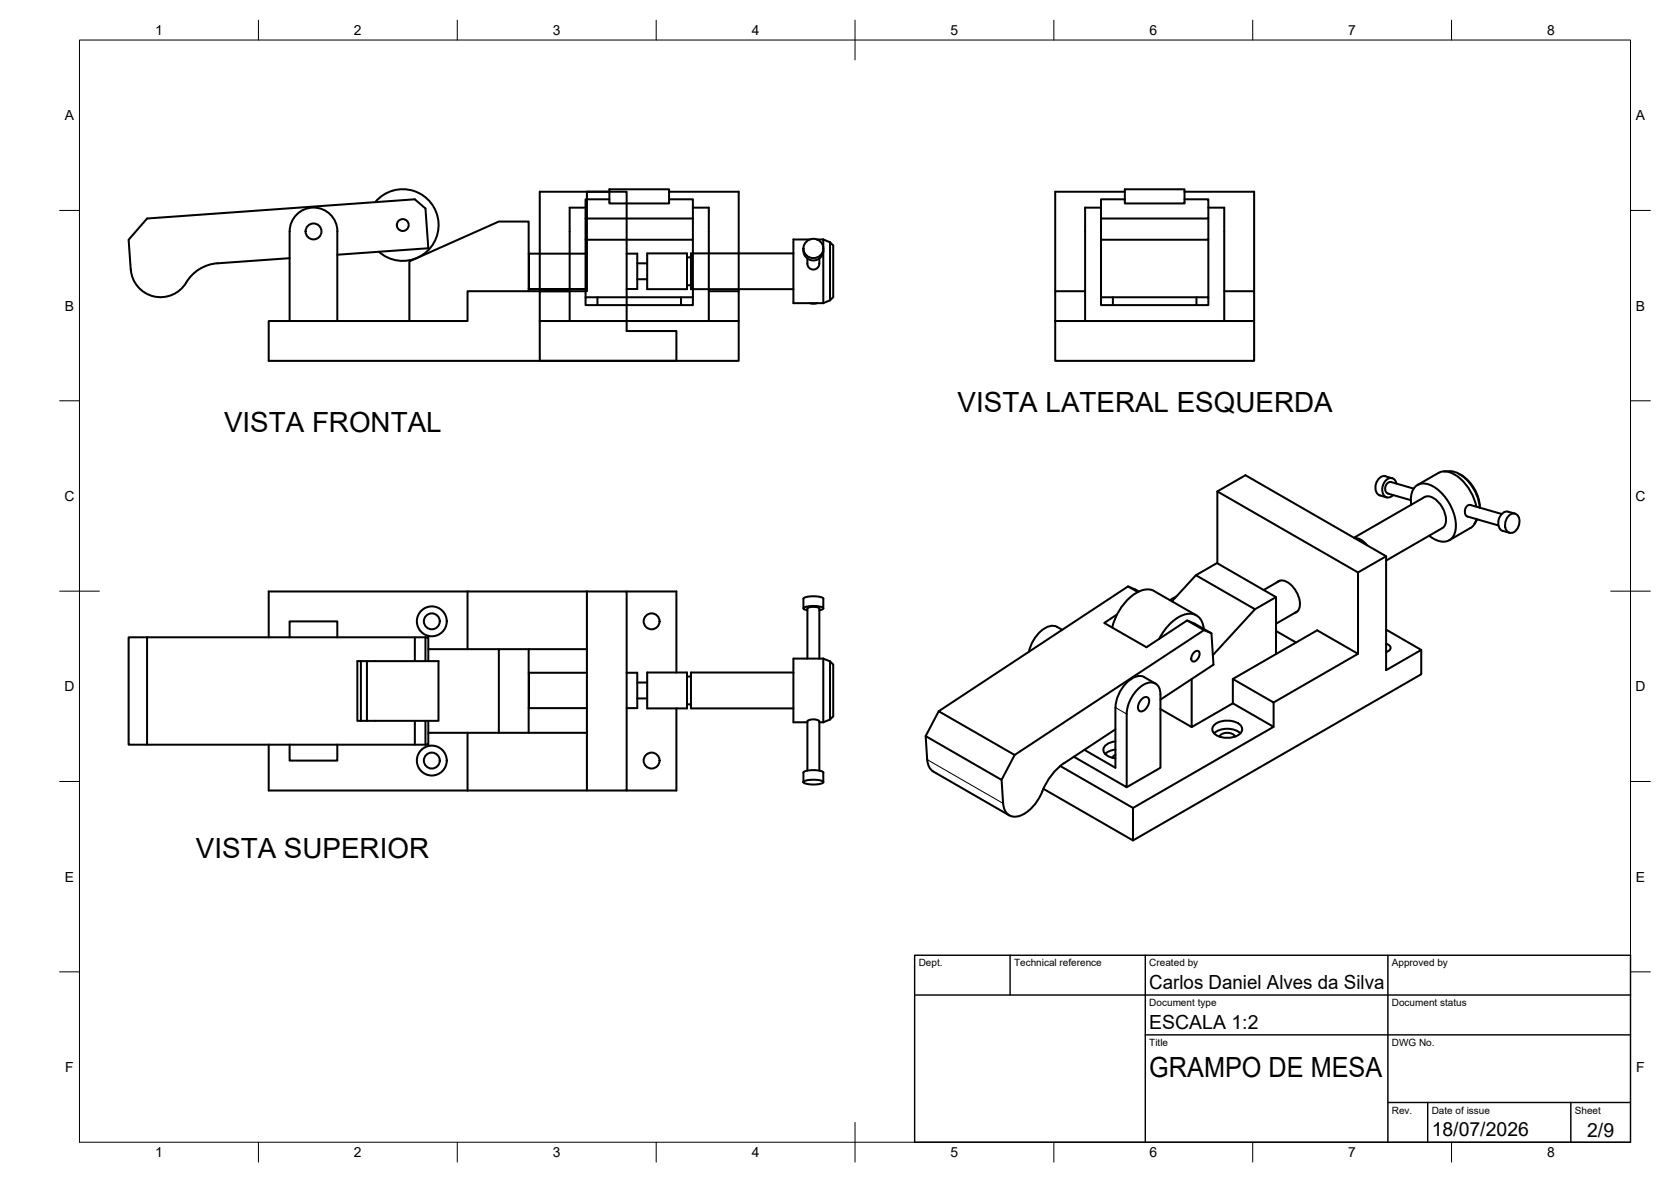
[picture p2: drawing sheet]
<svg xmlns="http://www.w3.org/2000/svg" width="420mm" height="297mm" viewBox="0 0 420 297" stroke-linecap="round" stroke-linejoin="round" font-family="sans-serif">
<!-- layer: Visible -->
<g fill="none" stroke="#000" stroke-width=".51">
<path d="M72.8 58.2v22.5M72.8 58.2a6 6 0 0 1 6-6 6 6 0 0 1 6 6M84.8 58.2v22.5M94.4 50.8a9 9 0 0 1 12.7-1.1 9 9 0 0 1 .9 12.8 9 9 0 0 1-12.7 .8M147.2 54.9v19.8M147.2 52.2h-4v28.5M153.2 47.6h15v3.5h-15zM153.2 50.1h-6v4.8h27v-4.8h-6M153.2 48.2h-17.5v25M168.2 48.2h17.5v25M174.2 54.9v5.3h-27M174.2 52.2h4v28.5"/>
<path d="M276.8 54.9v19.8M276.8 52.2h-4v28.5M282.8 47.6h15v3.5h-15zM282.8 50.1h-6v4.8h27v-4.8h-6M282.8 48.2h-17.5v25M297.8 48.2h17.5v25M303.8 54.9v5.3h-27M303.8 52.2h4v28.5M54.7 66.2a10.3 10.3 0 0 0-8.4 5.6 7.5 7.5 0 0 1-8.1 2.6 7.5 7.5 0 0 1-5.3-6.7M72.8 64.9l-18.1 1.3M84.8 64l22.9-1.6-.7-10-2.7-2.3-67.3 4.8-4.7 5.3 .6 7.5M132.9 73.2v-17.5h-7.5l-22.5 10v15"/>
<path d="M132.9 72.6h.1M133 63.7v8.9M133 63.7l-.1 .1M133 63.7h14.6M133 72.6h14.6M143.2 73.2h-7.5v7.5M150.2 74.7v2M157.6 63.7h2.6v8.9h-2.6M160.2 66.2h2.5M160.2 70.2h2.5M162.7 63.7h10v9h-10zM171.2 74.7v2"/>
<path d="M172.7 64.7h1M172.7 71.7h1M174.2 60.2v14.5h-27v2h27v-2M178.2 73.2h7.5v7.5M199.5 63.7h-25.8v9h25.8M202 62.4a2.53 2.53 0 0 0 2.2 3 2.53 2.53 0 0 0 2.8-2.4M203 65l.1 1.8 .5 .6 .8 .3 .9-.2 .6-.6 .1-1.9M203.6 60.2h-4.1v16h7.5M203.6 76.2l1.1 .1 .7-.1M205.4 60.2h1.6M207 60.2v16M207 60.2l1.7 .7"/>
<path d="M208.7 60.9v14.6M208.7 60.9l.8 .8v13l-.8 .8M208.7 75.5l-1.7 .7M272.8 73.2h-7.5v7.5M279.8 74.7v2M300.8 74.7v2M303.8 60.2v14.5h-27v2h27v-2M307.8 73.2h7.5v7.5M67.6 80.7h50v-7.5h30v-25h10v35h12.5v7.5h-102.5zM135.7 80.7h50v10h-50zM265.3 80.7h50v10h-50zM348.3 119.7l1.8 .5"/>
<path d="M348.3 119.7a2.7 2.7 0 0 0-2.3 3.7l.5 .9 .5 .2M361.7 118.8l-5.3 3.1M361.7 118.8a4.9 4.9 0 0 1 5.5 1.5 13.2 13.2 0 0 1 4 7M363.1 118.5a6.9 6.9 0 0 1 6.9 3.5l.9 1.5 .7 1.6 .5 2.5M366.9 119.1a10 10 0 0 1 5.2 8.5M306.1 123.5l7.1-4.1 35.3 20.4v28.6l8.9-5.1M340.4 135.1l17.8-10.2a3 3 0 0 1 3.4 1.2 6.1 6.1 0 0 1 1.8 5.8l-.7 .8-14.2 8.2M340.6 135.2a4.1 4.1 0 0 1 3.2 1.8M346.9 124.5l1.8 .5M348.5 139.8l-7 4.1M351.1 121.5a1.55 1.55 0 0 0-1.3-1.4 1.55 1.55 0 0 0-1.7 1 2.71 2.71 0 0 0 .5 3.8 1.6 1.6 0 0 0 1.7-.5M354.9 126.8a4.8 4.8 0 0 1 1.6-5 5.1 5.1 0 0 1 5.5 1.6 11.8 11.8 0 0 1 3.9 10.1 3.2 3.2 0 0 1-4.9 2.1l-1.6-1"/>
<path d="M355.5 122.8l-5.7-1.7a1.59 1.59 0 0 0-1.4 1.2 1.59 1.59 0 0 0 .6 1.7l5.8 1.7M369.7 132.7l-5.3 3.1M371.2 130.5l-.5 1.3-1 .9M371.5 130.5l-.8 1.2M377.6 129.2l-8-2.3-.9 .4-.3 .8v.9l.1 .5 .5 .3 7.8 2.2M379.4 129.6a1.57 1.57 0 0 1 1.9-.4 1.57 1.57 0 0 1 .8 1.9 2.71 2.71 0 0 1-2.4 2.8 2.46 2.46 0 0 1-.7-3.8zM380.9 129.1l-1.7-.5a2.7 2.7 0 0 0-2.3 3.8l.5 .8 2.1 .7M117.6 148.6v14.5M147.6 148.6v50.1h-30M147.6 148.6h10v50.1h-10M147.6 148.6h-80v11.6M157.6 148.6h12.5v20.4"/>
<path d="M202 150.4a5.2 5.2 0 0 1 4.3-.4l.7 .4M202 150.5v2.4M203 153.4l-1-.5a5.3 5.3 0 0 1 4.2-.5l.8 .5-1 .5M207 150.5v2.4M267.1 158.3a3.7 3.7 0 0 0-5.4 .3 9.9 9.9 0 0 0-3 5.2M280.8 154.4l-3.2 2.2 10.7 6.1 10.2-6.8 1.9 .8 4.2 2.5 .5 7.8-13.3 8.8M283.6 147.4l2.8 1.3M286.1 148.8l-2.5-1.4-47.6 31.3 19.1 11 47.6-31.3-4.2-2.5M295.8 149.8l-1.6 1M300.7 144.6l-6 6.5M300.8 154.7l-10.6-6.2a5.5 5.5 0 0 0-6 1.6 14.9 14.9 0 0 0-4.5 7.6M302.7 158a3.7 3.7 0 0 0-2-3.4 3.7 3.7 0 0 0-4 .3 13 13 0 0 0-5.2 5.6"/>
<path d="M302.7 158.4l1.9 .8M306.1 141.5v-18l35.4 20.4v20.4M315.6 153.1l5.2-3-14.8-8.6-5.3 3.1 14.9 8.5-10.6 11.5M320.8 150.1v14.3M320.8 158.6l5.1 2.9M321.1 146.3a2.39 2.39 0 0 1 3.3 .5 6.4 6.4 0 0 1 2.3 6.2l-.7 .8-.4 .2M321.8 145.9l-4 2.4M326.2 153.6l-5.4 3.1M348.5 158.2l8.9 5.1v6.1l-72.5 41.8M37 160.2h-4.7v26.9h4.7M72.8 160.2v-4h12v4M89.9 166.1h20.4v15.1h-20.4z"/>
<path d="M90.7 166.1v15.1M92.3 166.1v15.1M104.3 166.1v-5.9h-67.3v26.9h67.3v-5.9M104.3 160.2h2.7M107 166.1v-5.9h.7v5.9M107.7 163.1h17.7M132.9 163.1h-7.5v21.1h-17.7M132.9 163.1v21.1h-7.5M132.9 163.1h14.7M132.9 177.9l.1 .1M133 169.1v8.9M133 169.1h-.1"/>
<path d="M133 169.1h14.6M133 178h14.6M157.6 169.1h2.6v8.9h-2.6M160.2 171.5h2.5M160.2 175.5h2.5M162.7 169h10v9h-10zM170.1 178v20.7h-12.5M172.7 170h1M172.7 177h1M199.5 169h-25.8v9h25.8M203 165.5v-12.6a3.2 3.2 0 0 1 3 0v12.6M207 165.5v16"/>
<path d="M207 165.5h-7.5v16h3.5M207 165.5l1.7 .7M208.7 166.2v14.6M208.7 166.2l.8 .8v13l-.8 .8M236 178.7l-3.3 6.3 .4 5.9M280.5 177.8v15.1l-7.9-4.5M283.3 179.4v18.4l-13.3-7.6M287.2 175.6a1 1 0 0 1 1.3-.4 1 1 0 0 1 .4 1.4l-.4 .9a1.62 1.62 0 0 1-2.1 1.1 2.4 2.4 0 0 1 .8-3zM290.5 171.8l-2.8-1.7a4.1 4.1 0 0 0-4.6 1.7 9.5 9.5 0 0 0-2.6 6M291.8 174.5a2.58 2.58 0 0 0-1.3-2.7 2.58 2.58 0 0 0-3 .3 9.4 9.4 0 0 0-4.2 7.3M291.8 174.5v18.4l-8.5 4.9M291.8 178.2l7.8 4.5"/>
<path d="M299.6 170.7v12l10.4-6M300.2 163.9a.77 .77 0 0 1 1.4 0 1.95 1.95 0 0 1-1.6 2.3 1.29 1.29 0 0 1 0-1.9zM310 176.7l10.2 6-35.3 20.3M310 176.7v-6.1l10.2 5.9v6.2M310 170.6l21.2-12.2 10.3 5.9-21.3 12.2M348.5 161.8a1.04 1.04 0 0 1 1.2 1 1.04 1.04 0 0 1-1.2 1M67.6 187.1v11.6h50M72.8 187.1v4h12v-4M104.3 187.1h2.7M107 181.2v5.9h.7v-5.9M117.6 184.2v14.5M132.9 184.2h14.7"/>
<path d="M202 194.1a5.2 5.2 0 0 1 4.3-.4l.7 .4M202 194.1v2.5M202.1 196.4a6.8 6.8 0 0 1 4.8 0l.1 .2a5.2 5.2 0 0 1-4.3 .4l-.6-.3zM203 193.7v-12.5l.4-.2 1-.2 .9 .1 .7 .4v12.4M206 181.5h1M207 194.1v2.5M208.7 180.8l-1.7 .7M232.7 185l19.1 11 3.3-6.3M233.1 190.9l.1 .7a3.3 3.3 0 0 0 1.5 2.3M234.7 193.9l19.1 11M251.8 196l.4 5.9M266.6 192.5l18.3 10.5v8.2l-22.5-13"/>
<path d="M280.5 183.3l-12.9 8.4a16.5 16.5 0 0 0-6 8.2 9.4 9.4 0 0 1-6.1 5.3 2.99 2.99 0 0 1-3.3-3.3M280.5 186.3l-.7 .1a2.31 2.31 0 0 0-2.3 2.5 3.4 3.4 0 0 0 3 1.7M280.5 188.4l-1.5 .3-1.1 .8M280.5 189.7l-.6 .3-.2 .4M305.3 184.3a5.4 5.4 0 0 1 6.6 0M305.4 182.1a5.2 5.2 0 0 1 6.7 .5 1.82 1.82 0 0 1-1.5 2.5 5.2 5.2 0 0 1-5.6-1.1 1.42 1.42 0 0 1 .4-1.9zM306.6 185.1a2.52 2.52 0 0 1 3.9 0"/>
<circle cx="78.8" cy="58.2" r="2"/>
<circle cx="101.3" cy="56.6" r="1.49"/>
<circle cx="204.5" cy="62.4" r="2.47"/>
<circle cx="108.6" cy="156.1" r="3.8"/>
<circle cx="108.6" cy="156.1" r="2"/>
<circle cx="163.8" cy="156.1" r="2"/>
<circle cx="108.6" cy="191.1" r="3.8"/>
<circle cx="108.6" cy="191.1" r="2"/>
<circle cx="163.8" cy="191.1" r="2"/>
</g>
<!-- layer: Visible Narrow -->
<path d="M280.5 177.8l2.8 1.6M233.1 190.9l19.1 11" fill="none" stroke="#000" stroke-width=".25"/>
<!-- layer: BORDER -->
<g fill="none" stroke="#000" stroke-width=".25">
<path d="M20 10.1h390v276.9h-390zM65 5.1v5M115 5.1v5M165 5.1v5M215 5.1v10M265 5.1v5M315 5.1v5M365 5.1v5M15 52.9h5M410 52.9h5M15 100.7h5M410 100.7h5"/>
<path d="M15 148.6h10M405 148.6h10M15 196.4h5M410 196.4h5M15 244.2h5M410 244.2h5M65 287v5M115 287v5M165 287v5M215 282.1v9.9M265 287v5M315 287v5"/>
<path d="M365 287v5"/>
</g>
<!-- layer: TITLEBLOCK -->
<path d="M230 240.1h180v46.9h-180zM230 250h180M254 240.1v9.9M288 240.1v46.9M349 240.1v46.9M288 260.1h122M349 277.1h61M359 277.1v9.9M395 277.1v9.9" fill="none" stroke="#000" stroke-width=".36"/>
<g font-size="7">
<text x="240.8" y="103.5">VISTA LATERAL ESQUERDA</text>
<text x="56.3" y="108.6">VISTA FRONTAL</text>
<text x="49.3" y="215.6">VISTA SUPERIOR</text>
<text x="289" y="270.6">GRAMPO DE MESA</text>
</g>
<g font-size="4.9">
<text x="289" y="248.5">Carlos Daniel Alves da Silva</text>
<text x="289" y="258.6">ESCALA 1:2</text>
<text x="360" y="285.5">18/07/2026</text>
<text x="399.1" y="285.7">2/9</text>
</g>
<g font-size="3.5">
<text x="39" y="8.8">1</text>
<text x="89" y="8.8">2</text>
<text x="139" y="8.8">3</text>
<text x="189" y="8.8">4</text>
<text x="239" y="8.8">5</text>
<text x="289" y="8.8">6</text>
<text x="339" y="8.8">7</text>
<text x="389" y="8.8">8</text>
<text x="16.3" y="30.2">A</text>
<text x="411.3" y="30.2">A</text>
<text x="16.3" y="78">B</text>
<text x="411.3" y="78">B</text>
<text x="16.2" y="125.9">C</text>
<text x="411.2" y="125.9">C</text>
<text x="16.2" y="173.7">D</text>
<text x="411.2" y="173.7">D</text>
<text x="16.3" y="221.6">E</text>
<text x="411.3" y="221.6">E</text>
<text x="16.4" y="269.4">F</text>
<text x="411.4" y="269.4">F</text>
<text x="39" y="290.8">1</text>
<text x="89" y="290.8">2</text>
<text x="139" y="290.8">3</text>
<text x="189" y="290.8">4</text>
<text x="239" y="290.8">5</text>
<text x="289" y="290.8">6</text>
<text x="339" y="290.8">7</text>
<text x="389" y="290.8">8</text>
</g>
<g font-size="2.5">
<text x="231" y="242.9">Dept.</text>
<text x="255" y="242.9">Technical reference</text>
<text x="289" y="242.9">Created by</text>
<text x="350" y="242.9">Approved by</text>
<text x="289" y="252.8">Document type</text>
<text x="350" y="252.8">Document status</text>
<text x="289" y="262.9">Title</text>
<text x="350" y="262.9">DWG No.</text>
<text x="350" y="279.9">Rev.</text>
<text x="360" y="279.9">Date of issue</text>
<text x="396" y="279.9">Sheet</text>
</g>
</svg>
